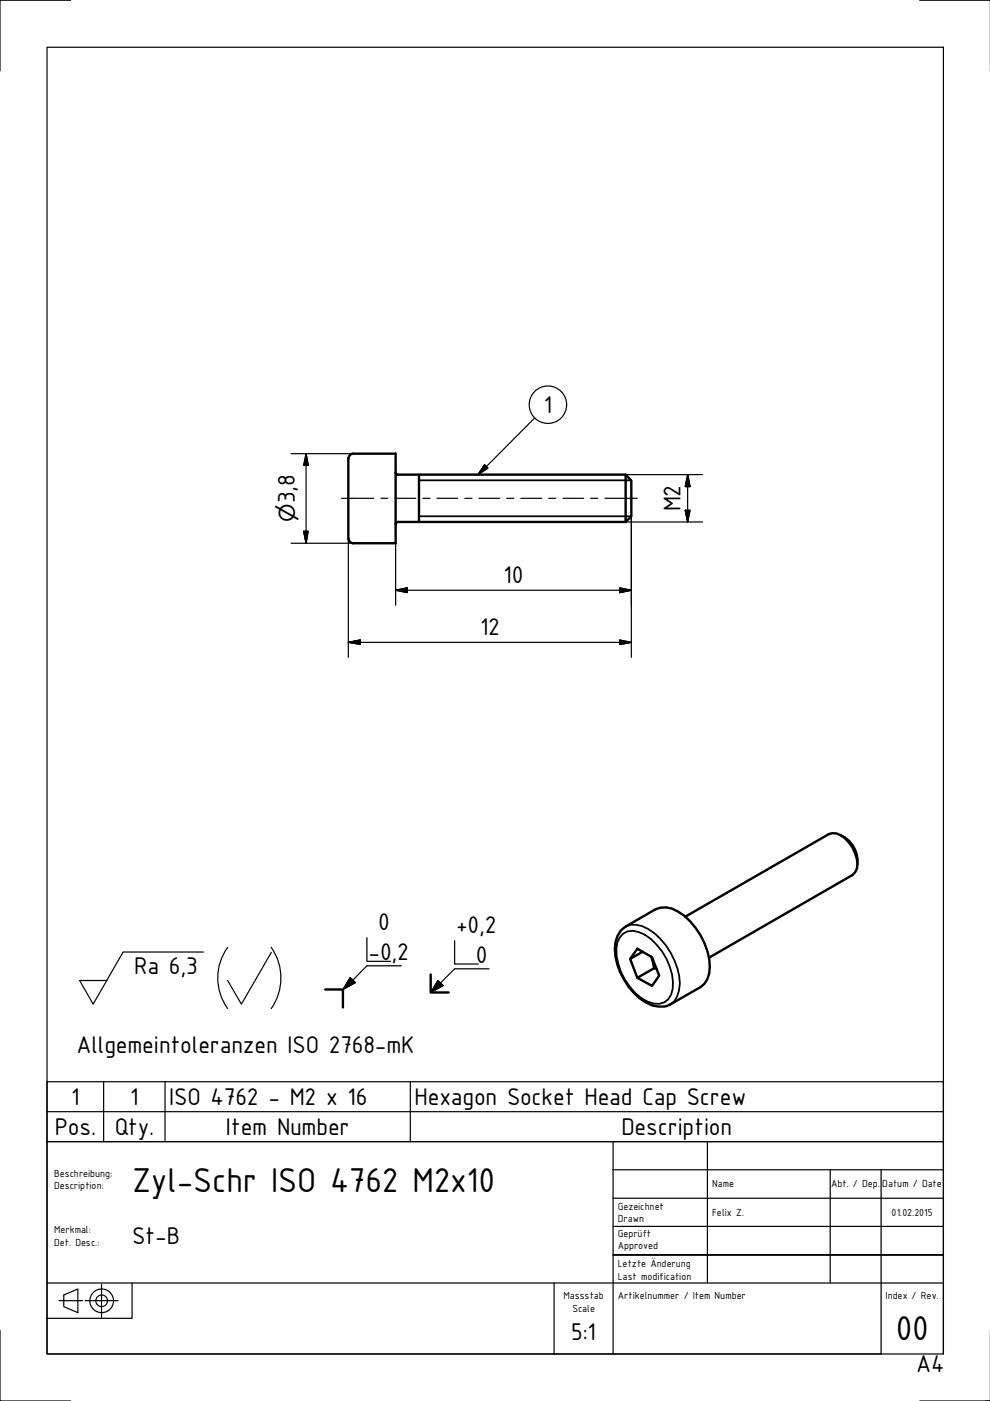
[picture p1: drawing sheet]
<svg xmlns="http://www.w3.org/2000/svg" width="210mm" height="297mm" viewBox="0 0 210 297" stroke-linecap="round" stroke-linejoin="round" font-family="sans-serif">
<!-- layer: Visible (ISO) -->
<g fill="none" stroke="#000" stroke-width=".51">
<path d="M73.9 97.1v17.1M74.9 96.2h9v19h-9M74.9 96.2a.98 .98 0 0 0-1 1M73.9 114.2a.98 .98 0 0 0 1 1M83.9 100.2l.2 .4h.3h48.3M88.8 100.6v10.1M132.7 100.6l1.2 1.3v7.6l-1.2 1.2zM132.7 110.7h-48.3l-.5 .2v.2M178.2 177.1a6 6 0 0 1 3.6 6.1M132.7 196.5l6.3-3.7a4.9 4.9 0 0 1 4.8 .5 14.8 14.8 0 0 1 6.7 11.6 4.9 4.9 0 0 1-2 4.4l-6.4 3.7M145.3 194.4l30.5-17.6a3.1 3.1 0 0 1 3.4 1 7.5 7.5 0 0 1 2.5 6.4l-.4 .8-.6 .5-30.4 17.6M135.1 201.2l3.1 1.7 1.6 4-1.6 2.1-3.1-1.7-1.5-4z"/>
<path d="M136.3 201.8l-2.7 1.5M138 202.8l.7 2.5M138.7 205.3l-3.6 2M138.7 205.3l.5 .1"/>
</g>
<!-- layer: Visible Narrow (ISO) -->
<path d="M88.8 101.8h45.1M88.8 109.5h45.1M132.1 198a4.1 4.1 0 0 1 4.6 .2 12.8 12.8 0 0 1 5.9 11.5 3.3 3.3 0 0 1-4 3.1 8.7 8.7 0 0 1-5-3.5 12 12 0 0 1-2.7-9.4l.5-1.1zM132.7 196.5a5 5 0 0 1 4.7 .5 14.8 14.8 0 0 1 6.7 11.6 5.1 5.1 0 0 1-2 4.4" fill="none" stroke="#000" stroke-width=".38"/>
<path d="M132.7 196.5a4.8 4.8 0 0 0-2.3 4.7 14.4 14.4 0 0 0 6.5 11.3 5.5 5.5 0 0 0 5.2 .5" fill="none" stroke="#000" stroke-width=".51"/>
<!-- layer: Hatch (ISO) -->
<path d="M74.2 207.2l1.2 1.1-2.7 1.5zM92.8 207.9l1.2 1.1-2.7 1.4z" fill="#000" stroke="#000" stroke-width=".21"/>
<!-- layer: Symbol (ISO) -->
<g fill="none" stroke="#000" stroke-width=".25">
<path d="M102.7 98.5l.7 .7-2.1 1.4zM113.3 88.6l-12 12M10 235.7h190v-6.4h-190v12.7h190v-6.3M22 229.3v12.7M35 229.3v12.7M87 229.3v12.7"/>
<circle cx="116.2" cy="85.8" r="4"/>
</g>
<!-- layer: FRAME -->
<g fill="none" stroke="#000" stroke-width=".25">
<path d="M10 10h190v277.1h-190zM15 0h-15v15M195 0h15M77.8 198.8v5h5M96.4 199.4v5h5M85.1 204.8h-7.3l-3 3M103.7 205.4h-7.3l-3 3M130 254h70M130 248h70M130 242v45.1M150 242v30M176 248v24"/>
<path d="M186.8 248v39.1h-176.8v-7.6h18v-7.5M10 279.5v-37.5h190v45.1M10 272h190M117.5 272v15.1M130 266.1h70h-70M130 260h70M0 282.1v14.9h15M195 297h15"/>
</g>
<!-- layer: Dimension (ISO) -->
<g fill="none" stroke="#000" stroke-width=".25">
<path d="M61.7 96.2h13.2M64.9 96.2l.4 2.5h-.9zM64.9 96.2v19M61.7 115.2h13.2M64.4 112.6h.9l-.4 2.6zM73.9 114.2v25.2M83.9 115.2v13.1M132.7 100.6h16.3M132.7 110.7h16.3M133.9 109.5v29.9M145.3 108.2h1l-.5 2.5zM145.8 100.6l.5 2.6h-1z"/>
<path d="M145.8 100.6v10.1M73.9 136.2l2.5-.5v.9zM73.9 136.2h60M83.9 125.1l2.5-.5v1.1zM83.9 125.1h50M131.4 124.6l2.5 .5-2.5 .6zM131.4 135.7l2.5 .5-2.5 .4zM12.5 275.8h5M13.5 274.6l3-1.3v5l-3-1.3zM18 275.8h7M21.5 272.3v7"/>
<circle cx="21.6" cy="275.8" r="2.51"/>
<circle cx="21.6" cy="275.8" r="1.24"/>
</g>
<!-- layer: FRAME -->
<path d="M69 209.8h3.7v3.8M91.3 206.6v3.8h3.8" fill="none" stroke="#000" stroke-width=".51"/>
<!-- layer: Sketch Geometry (ISO) -->
<path d="M43.1 201.9h-17l-6.4 11-2.8-5h5.7M48.3 200.9a11 11 0 0 0 0 12.9M57.5 200.8a11.3 11.3 0 0 1 0 13.1M57.5 201.9l-6.3 11-2.9-5M74.2 207.2l1.2 1.1-2.7 1.5zM92.8 207.9l1.2 1.1-2.7 1.4z" fill="none" stroke="#000" stroke-width=".25"/>
<!-- layer: Centerline (ISO) -->
<g fill="none" stroke="#000" stroke-width=".25">
<path d="M72.4 105.6h6.8M80.8 105.6h1.4M83.8 105.6h4.3M89.7 105.6h1.5M92.6 105.6h4.4M98.6 105.6h1.5M101.5 105.6h4.5M107.4 105.6h1.6M110.4 105.6h4.5M116.3 105.6h1.6M119.4 105.6h4.4M125.2 105.6h1.5"/>
<path d="M128.3 105.6h6.8"/>
</g>
<!-- layer: Dimension (ISO) -->
<g fill="#000" stroke="#000" stroke-width=".25">
<path d="M64.9 96.2l.4 2.5zM64.9 96.2l.4 2.5h-.9zM64.4 112.6l.5 2.6zM64.4 112.6h.9l-.4 2.6zM145.3 108.2l.5 2.5zM145.3 108.2h1l-.5 2.5zM145.8 100.6l.5 2.6zM145.8 100.6l.5 2.6h-1zM73.9 136.2l2.5-.5zM73.9 136.2l2.5-.5v.9zM83.9 125.1l2.5-.5zM83.9 125.1l2.5-.5v1.1z"/>
<path d="M131.4 125.7l2.5-.6zM131.4 124.6l2.5 .5-2.5 .6zM131.4 136.6l2.5-.4zM131.4 135.7l2.5 .5-2.5 .4z"/>
</g>
<!-- layer: Symbol (ISO) -->
<path d="M102.7 98.5l-1.4 2.1zM102.7 98.5l.7 .7-2.1 1.4z" fill="#000" stroke="#000" stroke-width=".25"/>
<g font-size="7.9">
<text x="28" y="252.8">Zyl-Schr ISO 4762 M2x10</text>
<text x="189.9" y="284">00</text>
</g>
<g font-size="5.5">
<text x="115.3" y="87.6">1</text>
<text x="62.5" y="106.7" transform="rotate(-90 62.5 106.7)">3,8</text>
<text x="144.3" y="108.4" transform="rotate(-90 144.3 108.4)">M2</text>
<text x="106.7" y="123.6">10</text>
<text x="101.8" y="134.7">12</text>
<text x="80.2" y="197.3">0</text>
<text x="96.7" y="197.9">+0,2</text>
<text x="78.1" y="203.5">-0,2</text>
<text x="28.4" y="206.6">Ra 6,3</text>
<text x="100.9" y="204.1">0</text>
<text x="16.2" y="223.3">Allgemeintoleranzen ISO 2768-mK</text>
<text x="15.1" y="234.2">1</text>
<text x="27.6" y="234.2">1</text>
<text x="35.9" y="234.2">ISO 4762 - M2 x 16</text>
<text x="87.9" y="234.2">Hexagon Socket Head Cap Screw</text>
<text x="11.6" y="240.6">Pos.</text>
<text x="24.3" y="240.6">Qty.</text>
<text x="47.9" y="240.6">Item Number</text>
<text x="131.8" y="240.6">Description</text>
<text x="28" y="263.8">St-B</text>
<text x="121.1" y="284">5:1</text>
<text x="194.2" y="290.8">A4</text>
</g>
<text font-size="4.6" x="62.5" y="110.7" transform="rotate(-90 62.5 110.7)">⌀</text>
<g font-size="2.3">
<text x="11.5" y="249.5">Beschreibung:</text>
<text x="151" y="251.8">Name</text>
<text x="176.2" y="251.6">Abt. / Dep.</text>
<text x="187.1" y="251.8">Datum / Date</text>
<text x="11.5" y="252.1">Description:</text>
<text x="131" y="256.5">Gezeichnet</text>
<text x="151" y="257.8">Felix Z.</text>
<text x="189" y="257.8">01.02.2015</text>
<text x="11.5" y="261.5">Merkmal:</text>
<text x="131" y="259.1">Drawn</text>
<text x="131" y="262.2">Geprüft</text>
<text x="11.5" y="264.1">Det. Desc.:</text>
<text x="131" y="264.9">Approved</text>
<text x="131" y="268.7">Letzte Änderung</text>
<text x="119.4" y="275.5">Massstab</text>
<text x="131" y="271.3">Last modification</text>
<text x="131" y="275.5">Artikelnummer / Item Number</text>
<text x="187.8" y="275.5">Index / Rev.</text>
<text x="121.3" y="278.2">Scale</text>
</g>
</svg>
